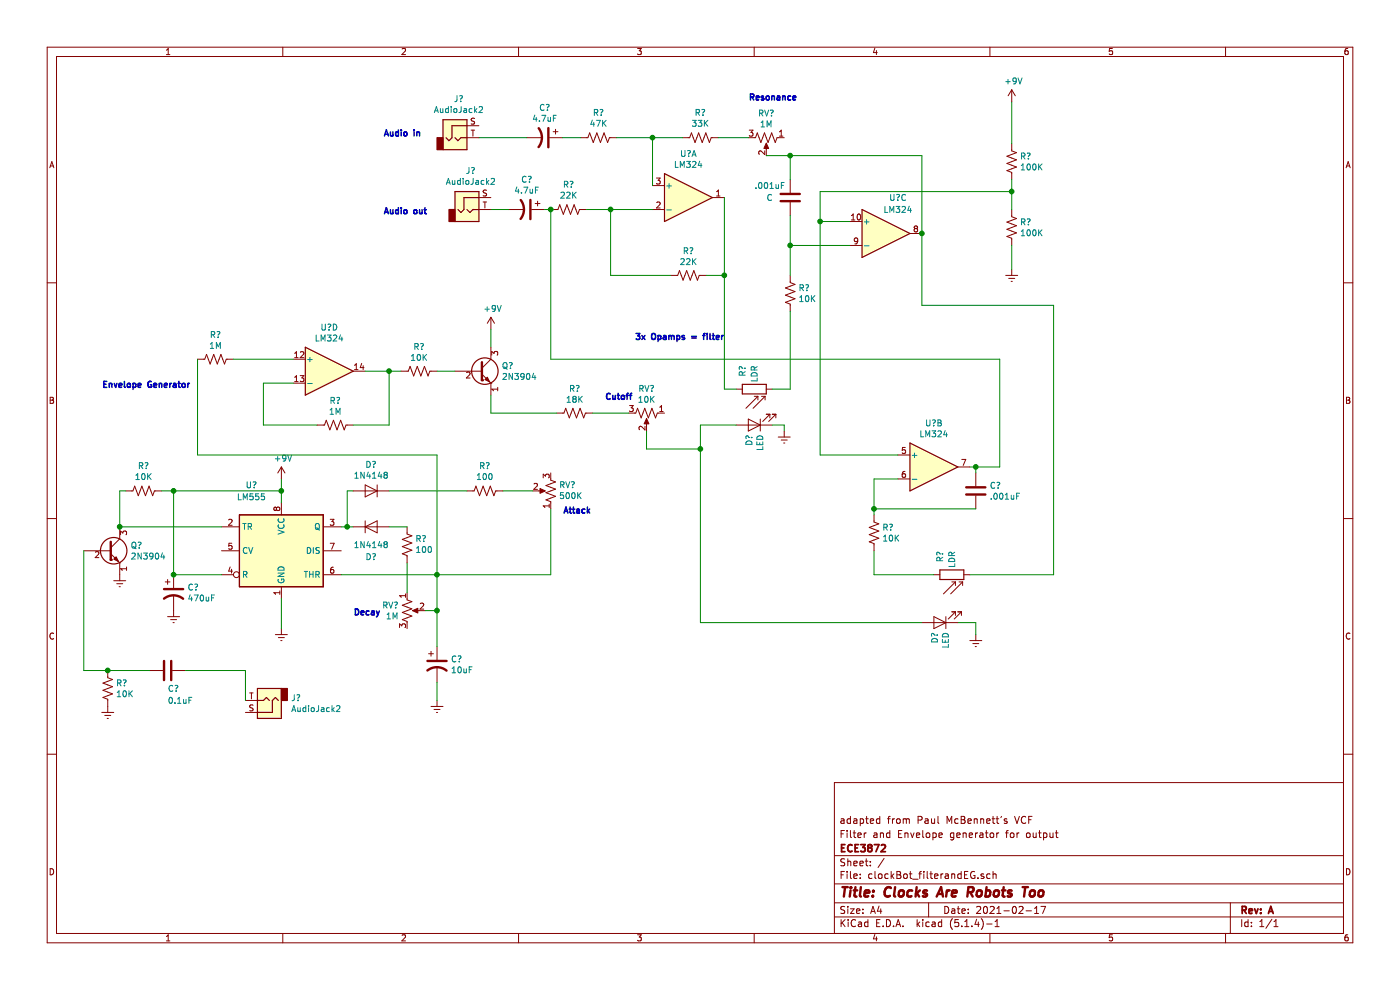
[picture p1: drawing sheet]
EESchema Schematic File Version 4
EELAYER 30 0
EELAYER END
$Descr A4 11693 8268
encoding utf-8
Sheet 1 1
Title "Clocks Are Robots Too"
Date "2021-02-17"
Rev "A"
Comp "ECE3872"
Comment1 "Filter and Envelope generator for output"
Comment2 "adapted from Paul McBennett's VCF"
Comment3 ""
Comment4 ""
$EndDescr
$Comp
L Amplifier_Operational:LM324 U?
U 1 1
P 5750 1650
F 0 "U?" H 5750 2017 50  0000 C CNN
F 1 "LM324" H 5750 1926 50  0000 C CNN
F 2 "" H 5700 1750 50  0001 C CNN
F 3 "http://www.ti.com/lit/ds/symlink/lm2902-n.pdf" H 5800 1850 50  0001 C CNN
	1    5750 1650
	1    0    0    -1  
$EndComp
$Comp
L Amplifier_Operational:LM324 U?
U 2 1
P 7800 3900
F 0 "U?" H 7800 4267 50  0000 C CNN
F 1 "LM324" H 7800 4176 50  0000 C CNN
F 2 "" H 7750 4000 50  0001 C CNN
F 3 "http://www.ti.com/lit/ds/symlink/lm2902-n.pdf" H 7850 4100 50  0001 C CNN
	2    7800 3900
	1    0    0    -1  
$EndComp
$Comp
L Amplifier_Operational:LM324 U?
U 3 1
P 7400 1950
F 0 "U?" H 7500 2250 50  0000 C CNN
F 1 "LM324" H 7500 2150 50  0000 C CNN
F 2 "" H 7350 2050 50  0001 C CNN
F 3 "http://www.ti.com/lit/ds/symlink/lm2902-n.pdf" H 7450 2150 50  0001 C CNN
	3    7400 1950
	1    0    0    -1  
$EndComp
$Comp
L Amplifier_Operational:LM324 U?
U 4 1
P 2750 3100
F 0 "U?" H 2750 3467 50  0000 C CNN
F 1 "LM324" H 2750 3376 50  0000 C CNN
F 2 "" H 2700 3200 50  0001 C CNN
F 3 "http://www.ti.com/lit/ds/symlink/lm2902-n.pdf" H 2800 3300 50  0001 C CNN
	4    2750 3100
	1    0    0    -1  
$EndComp
$Comp
L Connector:AudioJack2 J?
U 1 1
P 3900 1750
F 0 "J?" H 3932 2075 50  0000 C CNN
F 1 "AudioJack2" H 3932 1984 50  0000 C CNN
F 2 "" H 3900 1750 50  0001 C CNN
F 3 "~" H 3900 1750 50  0001 C CNN
	1    3900 1750
	1    0    0    -1  
$EndComp
Wire Wire Line
	4100 1750 4250 1750
Wire Wire Line
	4900 1750 5100 1750
$Comp
L Device:R_US R?
U 1 1
P 5750 2300
F 0 "R?" V 5545 2300 50  0000 C CNN
F 1 "22K" V 5636 2300 50  0000 C CNN
F 2 "" V 5790 2290 50  0001 C CNN
F 3 "~" H 5750 2300 50  0001 C CNN
	1    5750 2300
	0    1    1    0   
$EndComp
Wire Wire Line
	5600 2300 5100 2300
Wire Wire Line
	5100 2300 5100 1750
Connection ~ 5100 1750
Wire Wire Line
	5100 1750 5450 1750
Wire Wire Line
	5900 2300 6050 2300
Wire Wire Line
	6050 2300 6050 1650
$Comp
L Device:R_US R?
U 1 1
P 5000 1150
F 0 "R?" V 5205 1150 50  0000 C CNN
F 1 "47K" V 5114 1150 50  0000 C CNN
F 2 "" V 5040 1140 50  0001 C CNN
F 3 "~" H 5000 1150 50  0001 C CNN
	1    5000 1150
	0    -1   -1   0   
$EndComp
$Comp
L Device:R_US R?
U 1 1
P 4750 1750
F 0 "R?" V 4955 1750 50  0000 C CNN
F 1 "22K" V 4864 1750 50  0000 C CNN
F 2 "" V 4790 1740 50  0001 C CNN
F 3 "~" H 4750 1750 50  0001 C CNN
	1    4750 1750
	0    -1   -1   0   
$EndComp
Wire Wire Line
	4700 1150 4850 1150
Wire Wire Line
	5150 1150 5450 1150
Wire Wire Line
	5450 1150 5450 1550
$Comp
L Device:R_US R?
U 1 1
P 5850 1150
F 0 "R?" V 6055 1150 50  0000 C CNN
F 1 "33K" V 5964 1150 50  0000 C CNN
F 2 "" V 5890 1140 50  0001 C CNN
F 3 "~" H 5850 1150 50  0001 C CNN
	1    5850 1150
	0    -1   -1   0   
$EndComp
$Comp
L Device:R_POT_US RV?
U 1 1
P 6400 1150
F 0 "RV?" V 6195 1150 50  0000 C CNN
F 1 "1M" V 6286 1150 50  0000 C CNN
F 2 "" H 6400 1150 50  0001 C CNN
F 3 "~" H 6400 1150 50  0001 C CNN
	1    6400 1150
	0    1    1    0   
$EndComp
Wire Wire Line
	5450 1150 5700 1150
Connection ~ 5450 1150
Wire Wire Line
	6000 1150 6250 1150
Wire Wire Line
	6400 1300 6600 1300
$Comp
L Device:C .001uF
U 1 1
P 6600 1650
F 0 ".001uF" H 6300 1750 50  0000 L CNN
F 1 "C" H 6400 1650 50  0000 L CNN
F 2 "" H 6638 1500 50  0001 C CNN
F 3 "~" H 6600 1650 50  0001 C CNN
	1    6600 1650
	1    0    0    -1  
$EndComp
Wire Wire Line
	6600 1300 6600 1500
Connection ~ 6600 1300
Wire Wire Line
	6600 1300 7700 1300
Wire Wire Line
	7700 1300 7700 1950
Wire Wire Line
	6600 1800 6600 2050
Wire Wire Line
	6600 2050 7100 2050
Wire Wire Line
	6600 2300 6600 2050
Connection ~ 6600 2050
Wire Wire Line
	6850 1850 7100 1850
Connection ~ 6050 2300
Wire Wire Line
	6050 3250 6050 2300
Wire Wire Line
	6150 3250 6050 3250
Wire Wire Line
	6600 2600 6600 3250
Wire Wire Line
	6600 3250 6450 3250
$Comp
L Sensor_Optical:A1050 R?
U 1 1
P 6300 3250
F 0 "R?" H 6500 3350 50  0000 R CNN
F 1 "LDR" H 6500 3250 50  0000 R CNN
F 2 "OptoDevice:R_LDR_D6.4mm_P3.4mm_Vertical" V 6475 3250 50  0001 C CNN
F 3 "http://cdn-reichelt.de/documents/datenblatt/A500/A106012.pdf" H 6300 3200 50  0001 C CNN
	1    6300 3250
	0    -1   -1   0   
$EndComp
$Comp
L Device:LED D?
U 1 1
P 6300 3550
F 0 "D?" V 6339 3628 50  0000 L CNN
F 1 "LED" V 6248 3628 50  0000 L CNN
F 2 "" H 6300 3550 50  0001 C CNN
F 3 "~" H 6300 3550 50  0001 C CNN
	1    6300 3550
	-1   0    0    1   
$EndComp
$Comp
L Device:R_US R?
U 1 1
P 6600 2450
F 0 "R?" H 6668 2496 50  0000 L CNN
F 1 "10K" H 6668 2405 50  0000 L CNN
F 2 "" V 6640 2440 50  0001 C CNN
F 3 "~" H 6600 2450 50  0001 C CNN
	1    6600 2450
	1    0    0    -1  
$EndComp
$Comp
L Device:R_US R?
U 1 1
P 8450 1350
F 0 "R?" H 8518 1396 50  0000 L CNN
F 1 "100K" H 8518 1305 50  0000 L CNN
F 2 "" V 8490 1340 50  0001 C CNN
F 3 "~" H 8450 1350 50  0001 C CNN
	1    8450 1350
	1    0    0    -1  
$EndComp
$Comp
L Device:R_US R?
U 1 1
P 8450 1900
F 0 "R?" H 8518 1946 50  0000 L CNN
F 1 "100K" H 8518 1855 50  0000 L CNN
F 2 "" V 8490 1890 50  0001 C CNN
F 3 "~" H 8450 1900 50  0001 C CNN
	1    8450 1900
	1    0    0    -1  
$EndComp
$Comp
L power:+9V #PWR?
U 1 1
P 8450 850
F 0 "#PWR?" H 8450 700 50  0001 C CNN
F 1 "+9V" H 8465 1023 50  0000 C CNN
F 2 "" H 8450 850 50  0001 C CNN
F 3 "" H 8450 850 50  0001 C CNN
	1    8450 850 
	1    0    0    -1  
$EndComp
Wire Wire Line
	8450 850  8450 1200
$Comp
L power:Earth #PWR?
U 1 1
P 8450 2250
F 0 "#PWR?" H 8450 2000 50  0001 C CNN
F 1 "Earth" H 8450 2100 50  0001 C CNN
F 2 "" H 8450 2250 50  0001 C CNN
F 3 "~" H 8450 2250 50  0001 C CNN
	1    8450 2250
	1    0    0    -1  
$EndComp
Wire Wire Line
	8450 2250 8450 2050
Wire Wire Line
	8450 1750 8450 1600
Wire Wire Line
	8450 1600 6850 1600
Wire Wire Line
	6850 1600 6850 1850
Connection ~ 8450 1600
Wire Wire Line
	8450 1600 8450 1500
Connection ~ 6850 1850
$Comp
L Device:CP1 C?
U 1 1
P 4400 1750
F 0 "C?" V 4148 1750 50  0000 C CNN
F 1 "4.7uF" V 4239 1750 50  0000 C CNN
F 2 "" H 4400 1750 50  0001 C CNN
F 3 "~" H 4400 1750 50  0001 C CNN
	1    4400 1750
	0    1    1    0   
$EndComp
Wire Wire Line
	4550 1750 4600 1750
$Comp
L Device:CP1 C?
U 1 1
P 4550 1150
F 0 "C?" V 4298 1150 50  0000 C CNN
F 1 "4.7uF" V 4389 1150 50  0000 C CNN
F 2 "" H 4550 1150 50  0001 C CNN
F 3 "~" H 4550 1150 50  0001 C CNN
	1    4550 1150
	0    1    1    0   
$EndComp
$Comp
L Connector:AudioJack2 J?
U 1 1
P 3800 1150
F 0 "J?" H 3832 1475 50  0000 C CNN
F 1 "AudioJack2" H 3832 1384 50  0000 C CNN
F 2 "" H 3800 1150 50  0001 C CNN
F 3 "~" H 3800 1150 50  0001 C CNN
	1    3800 1150
	1    0    0    -1  
$EndComp
Wire Wire Line
	4000 1150 4400 1150
Wire Wire Line
	6850 3800 7500 3800
Wire Wire Line
	6850 1850 6850 3800
Wire Wire Line
	8100 3900 8150 3900
$Comp
L Device:C C?
U 1 1
P 8150 4100
F 0 "C?" H 8265 4146 50  0000 L CNN
F 1 ".001uF" H 8265 4055 50  0000 L CNN
F 2 "" H 8188 3950 50  0001 C CNN
F 3 "~" H 8150 4100 50  0001 C CNN
	1    8150 4100
	1    0    0    -1  
$EndComp
Wire Wire Line
	8150 3900 8150 3950
Connection ~ 8150 3900
Wire Wire Line
	8150 3900 8350 3900
Wire Wire Line
	8150 4250 7300 4250
Wire Wire Line
	7300 4250 7300 4000
Wire Wire Line
	7300 4000 7500 4000
Wire Wire Line
	8350 3900 8350 3000
Wire Wire Line
	8350 3000 4600 3000
Wire Wire Line
	4600 3000 4600 1750
Connection ~ 4600 1750
$Comp
L Device:R_US R?
U 1 1
P 7300 4450
F 0 "R?" H 7368 4496 50  0000 L CNN
F 1 "10K" H 7368 4405 50  0000 L CNN
F 2 "" V 7340 4440 50  0001 C CNN
F 3 "~" H 7300 4450 50  0001 C CNN
	1    7300 4450
	1    0    0    -1  
$EndComp
$Comp
L Sensor_Optical:A1050 R?
U 1 1
P 7950 4800
F 0 "R?" H 8150 4900 50  0000 R CNN
F 1 "LDR" H 8150 4800 50  0000 R CNN
F 2 "OptoDevice:R_LDR_D6.4mm_P3.4mm_Vertical" V 8125 4800 50  0001 C CNN
F 3 "http://cdn-reichelt.de/documents/datenblatt/A500/A106012.pdf" H 7950 4750 50  0001 C CNN
	1    7950 4800
	0    -1   -1   0   
$EndComp
Wire Wire Line
	7300 4300 7300 4250
Connection ~ 7300 4250
Wire Wire Line
	7300 4600 7300 4800
Wire Wire Line
	7300 4800 7800 4800
Wire Wire Line
	8100 4800 8800 4800
Wire Wire Line
	8800 4800 8800 2550
Wire Wire Line
	8800 2550 7700 2550
Wire Wire Line
	7700 2550 7700 1950
Connection ~ 7700 1950
$Comp
L Device:LED D?
U 1 1
P 7850 5200
F 0 "D?" V 7889 5278 50  0000 L CNN
F 1 "LED" V 7798 5278 50  0000 L CNN
F 2 "" H 7850 5200 50  0001 C CNN
F 3 "~" H 7850 5200 50  0001 C CNN
	1    7850 5200
	-1   0    0    1   
$EndComp
$Comp
L power:Earth #PWR?
U 1 1
P 8150 5300
F 0 "#PWR?" H 8150 5050 50  0001 C CNN
F 1 "Earth" H 8150 5150 50  0001 C CNN
F 2 "" H 8150 5300 50  0001 C CNN
F 3 "~" H 8150 5300 50  0001 C CNN
	1    8150 5300
	1    0    0    -1  
$EndComp
Wire Wire Line
	8000 5200 8150 5200
Wire Wire Line
	8150 5200 8150 5300
Wire Wire Line
	7700 5200 5850 5200
Wire Wire Line
	5850 5200 5850 3750
Wire Wire Line
	5850 3550 6150 3550
$Comp
L power:Earth #PWR?
U 1 1
P 6550 3600
F 0 "#PWR?" H 6550 3350 50  0001 C CNN
F 1 "Earth" H 6550 3450 50  0001 C CNN
F 2 "" H 6550 3600 50  0001 C CNN
F 3 "~" H 6550 3600 50  0001 C CNN
	1    6550 3600
	1    0    0    -1  
$EndComp
Wire Wire Line
	6450 3550 6550 3550
Wire Wire Line
	6550 3550 6550 3600
$Comp
L Device:R_POT_US RV?
U 1 1
P 5400 3450
F 0 "RV?" V 5195 3450 50  0000 C CNN
F 1 "10K" V 5286 3450 50  0000 C CNN
F 2 "" H 5400 3450 50  0001 C CNN
F 3 "~" H 5400 3450 50  0001 C CNN
	1    5400 3450
	0    1    1    0   
$EndComp
Wire Wire Line
	5850 3750 5400 3750
Wire Wire Line
	5400 3750 5400 3600
Connection ~ 5850 3750
Wire Wire Line
	5850 3750 5850 3550
$Comp
L Device:R_US R?
U 1 1
P 4800 3450
F 0 "R?" V 4595 3450 50  0000 C CNN
F 1 "18K" V 4686 3450 50  0000 C CNN
F 2 "" V 4840 3440 50  0001 C CNN
F 3 "~" H 4800 3450 50  0001 C CNN
	1    4800 3450
	0    1    1    0   
$EndComp
Wire Wire Line
	5250 3450 4950 3450
$Comp
L Transistor_BJT:2N3904 Q?
U 1 1
P 4000 3100
F 0 "Q?" H 4190 3146 50  0000 L CNN
F 1 "2N3904" H 4190 3055 50  0000 L CNN
F 2 "Package_TO_SOT_THT:TO-92_Inline" H 4200 3025 50  0001 L CIN
F 3 "https://www.fairchildsemi.com/datasheets/2N/2N3904.pdf" H 4000 3100 50  0001 L CNN
	1    4000 3100
	1    0    0    -1  
$EndComp
Wire Wire Line
	4650 3450 4100 3450
Wire Wire Line
	4100 3450 4100 3300
$Comp
L power:+9V #PWR?
U 1 1
P 4100 2750
F 0 "#PWR?" H 4100 2600 50  0001 C CNN
F 1 "+9V" H 4115 2923 50  0000 C CNN
F 2 "" H 4100 2750 50  0001 C CNN
F 3 "" H 4100 2750 50  0001 C CNN
	1    4100 2750
	1    0    0    -1  
$EndComp
Wire Wire Line
	4100 2900 4100 2750
$Comp
L Device:R_US R?
U 1 1
P 3500 3100
F 0 "R?" V 3295 3100 50  0000 C CNN
F 1 "10K" V 3386 3100 50  0000 C CNN
F 2 "" V 3540 3090 50  0001 C CNN
F 3 "~" H 3500 3100 50  0001 C CNN
	1    3500 3100
	0    1    1    0   
$EndComp
Wire Wire Line
	3650 3100 3800 3100
Wire Wire Line
	3050 3100 3250 3100
$Comp
L Device:R_US R?
U 1 1
P 2800 3550
F 0 "R?" V 2595 3550 50  0000 C CNN
F 1 "1M" V 2686 3550 50  0000 C CNN
F 2 "" V 2840 3540 50  0001 C CNN
F 3 "~" H 2800 3550 50  0001 C CNN
	1    2800 3550
	0    1    1    0   
$EndComp
Wire Wire Line
	3250 3100 3250 3550
Wire Wire Line
	3250 3550 2950 3550
Connection ~ 3250 3100
Wire Wire Line
	3250 3100 3350 3100
Wire Wire Line
	2650 3550 2200 3550
Wire Wire Line
	2200 3550 2200 3200
Wire Wire Line
	2200 3200 2450 3200
$Comp
L Device:R_US R?
U 1 1
P 1800 3000
F 0 "R?" V 1595 3000 50  0000 C CNN
F 1 "1M" V 1686 3000 50  0000 C CNN
F 2 "" V 1840 2990 50  0001 C CNN
F 3 "~" H 1800 3000 50  0001 C CNN
	1    1800 3000
	0    1    1    0   
$EndComp
Wire Wire Line
	1950 3000 2450 3000
$Comp
L Timer:LM555 U?
U 1 1
P 2350 4600
F 0 "U?" H 2100 5150 50  0000 C CNN
F 1 "LM555" H 2100 5050 50  0000 C CNN
F 2 "" H 2350 4600 50  0001 C CNN
F 3 "http://www.ti.com/lit/ds/symlink/lm555.pdf" H 2350 4600 50  0001 C CNN
	1    2350 4600
	1    0    0    -1  
$EndComp
$Comp
L power:+9V #PWR?
U 1 1
P 2350 4000
F 0 "#PWR?" H 2350 3850 50  0001 C CNN
F 1 "+9V" H 2365 4173 50  0000 C CNN
F 2 "" H 2350 4000 50  0001 C CNN
F 3 "" H 2350 4000 50  0001 C CNN
	1    2350 4000
	1    0    0    -1  
$EndComp
Wire Wire Line
	2350 4000 2350 4100
$Comp
L power:Earth #PWR?
U 1 1
P 2350 5250
F 0 "#PWR?" H 2350 5000 50  0001 C CNN
F 1 "Earth" H 2350 5100 50  0001 C CNN
F 2 "" H 2350 5250 50  0001 C CNN
F 3 "~" H 2350 5250 50  0001 C CNN
	1    2350 5250
	1    0    0    -1  
$EndComp
Wire Wire Line
	2350 5000 2350 5250
Wire Wire Line
	1650 3000 1650 3800
Wire Wire Line
	1650 3800 3650 3800
Wire Wire Line
	3650 3800 3650 4800
Wire Wire Line
	3650 4800 2850 4800
$Comp
L Device:R_POT_US RV?
U 1 1
P 3400 5100
F 0 "RV?" H 3332 5146 50  0000 R CNN
F 1 "1M" H 3332 5055 50  0000 R CNN
F 2 "" H 3400 5100 50  0001 C CNN
F 3 "~" H 3400 5100 50  0001 C CNN
	1    3400 5100
	1    0    0    -1  
$EndComp
Wire Wire Line
	3650 4800 3650 5100
Wire Wire Line
	3650 5100 3550 5100
Connection ~ 3650 4800
$Comp
L Device:CP1 C?
U 1 1
P 3650 5550
F 0 "C?" H 3765 5596 50  0000 L CNN
F 1 "10uF" H 3765 5505 50  0000 L CNN
F 2 "" H 3650 5550 50  0001 C CNN
F 3 "~" H 3650 5550 50  0001 C CNN
	1    3650 5550
	1    0    0    -1  
$EndComp
Wire Wire Line
	3650 5100 3650 5400
Connection ~ 3650 5100
$Comp
L power:Earth #PWR?
U 1 1
P 3650 5850
F 0 "#PWR?" H 3650 5600 50  0001 C CNN
F 1 "Earth" H 3650 5700 50  0001 C CNN
F 2 "" H 3650 5850 50  0001 C CNN
F 3 "~" H 3650 5850 50  0001 C CNN
	1    3650 5850
	1    0    0    -1  
$EndComp
Wire Wire Line
	3650 5700 3650 5850
$Comp
L Device:R_US R?
U 1 1
P 3400 4550
F 0 "R?" H 3332 4504 50  0000 R CNN
F 1 "100" H 3332 4595 50  0000 R CNN
F 2 "" V 3440 4540 50  0001 C CNN
F 3 "~" H 3400 4550 50  0001 C CNN
	1    3400 4550
	-1   0    0    1   
$EndComp
$Comp
L Diode:1N4148 D?
U 1 1
P 3100 4400
F 0 "D?" H 3100 4150 50  0000 C CNN
F 1 "1N4148" H 3100 4250 50  0000 C CNN
F 2 "Diode_THT:D_DO-35_SOD27_P7.62mm_Horizontal" H 3100 4225 50  0001 C CNN
F 3 "https://assets.nexperia.com/documents/data-sheet/1N4148_1N4448.pdf" H 3100 4400 50  0001 C CNN
	1    3100 4400
	1    0    0    -1  
$EndComp
Wire Wire Line
	2850 4400 2900 4400
Wire Wire Line
	3250 4400 3400 4400
Wire Wire Line
	3400 4950 3400 4700
Wire Wire Line
	1850 4800 1450 4800
Wire Wire Line
	1450 4800 1450 4100
Wire Wire Line
	1450 4100 2350 4100
Connection ~ 2350 4100
Wire Wire Line
	2350 4100 2350 4200
$Comp
L Diode:1N4148 D?
U 1 1
P 3100 4100
F 0 "D?" H 3100 3884 50  0000 C CNN
F 1 "1N4148" H 3100 3975 50  0000 C CNN
F 2 "Diode_THT:D_DO-35_SOD27_P7.62mm_Horizontal" H 3100 3925 50  0001 C CNN
F 3 "https://assets.nexperia.com/documents/data-sheet/1N4148_1N4448.pdf" H 3100 4100 50  0001 C CNN
	1    3100 4100
	-1   0    0    1   
$EndComp
Wire Wire Line
	2900 4400 2900 4100
Wire Wire Line
	2900 4100 2950 4100
Connection ~ 2900 4400
Wire Wire Line
	2900 4400 2950 4400
$Comp
L Device:R_US R?
U 1 1
P 4050 4100
F 0 "R?" V 4255 4100 50  0000 C CNN
F 1 "100" V 4164 4100 50  0000 C CNN
F 2 "" V 4090 4090 50  0001 C CNN
F 3 "~" H 4050 4100 50  0001 C CNN
	1    4050 4100
	0    -1   -1   0   
$EndComp
$Comp
L Device:R_POT_US RV?
U 1 1
P 4600 4100
F 0 "RV?" H 4532 4054 50  0000 R CNN
F 1 "500K" H 4532 4145 50  0000 R CNN
F 2 "" H 4600 4100 50  0001 C CNN
F 3 "~" H 4600 4100 50  0001 C CNN
	1    4600 4100
	-1   0    0    1   
$EndComp
Wire Wire Line
	3250 4100 3900 4100
Wire Wire Line
	4200 4100 4450 4100
Wire Wire Line
	4600 4250 4600 4800
Wire Wire Line
	4600 4800 3650 4800
$Comp
L Device:CP1 C?
U 1 1
P 1450 4950
F 0 "C?" H 1565 4996 50  0000 L CNN
F 1 "470uF" H 1565 4905 50  0000 L CNN
F 2 "" H 1450 4950 50  0001 C CNN
F 3 "~" H 1450 4950 50  0001 C CNN
	1    1450 4950
	1    0    0    -1  
$EndComp
Connection ~ 1450 4800
$Comp
L power:Earth #PWR?
U 1 1
P 1450 5100
F 0 "#PWR?" H 1450 4850 50  0001 C CNN
F 1 "Earth" H 1450 4950 50  0001 C CNN
F 2 "" H 1450 5100 50  0001 C CNN
F 3 "~" H 1450 5100 50  0001 C CNN
	1    1450 5100
	1    0    0    -1  
$EndComp
$Comp
L Transistor_BJT:2N3904 Q?
U 1 1
P 900 4600
F 0 "Q?" H 1090 4646 50  0000 L CNN
F 1 "2N3904" H 1090 4555 50  0000 L CNN
F 2 "Package_TO_SOT_THT:TO-92_Inline" H 1100 4525 50  0001 L CIN
F 3 "https://www.fairchildsemi.com/datasheets/2N/2N3904.pdf" H 900 4600 50  0001 L CNN
	1    900  4600
	1    0    0    -1  
$EndComp
$Comp
L Device:R_US R?
U 1 1
P 1200 4100
F 0 "R?" V 1405 4100 50  0000 C CNN
F 1 "10K" V 1314 4100 50  0000 C CNN
F 2 "" V 1240 4090 50  0001 C CNN
F 3 "~" H 1200 4100 50  0001 C CNN
	1    1200 4100
	0    -1   -1   0   
$EndComp
Wire Wire Line
	1350 4100 1450 4100
Connection ~ 1450 4100
Wire Wire Line
	1050 4100 1000 4100
Wire Wire Line
	1850 4400 1000 4400
Wire Wire Line
	1000 4100 1000 4400
Connection ~ 1000 4400
$Comp
L power:Earth #PWR?
U 1 1
P 1000 4800
F 0 "#PWR?" H 1000 4550 50  0001 C CNN
F 1 "Earth" H 1000 4650 50  0001 C CNN
F 2 "" H 1000 4800 50  0001 C CNN
F 3 "~" H 1000 4800 50  0001 C CNN
	1    1000 4800
	1    0    0    -1  
$EndComp
$Comp
L Device:R_US R?
U 1 1
P 900 5750
F 0 "R?" H 968 5796 50  0000 L CNN
F 1 "10K" H 968 5705 50  0000 L CNN
F 2 "" V 940 5740 50  0001 C CNN
F 3 "~" H 900 5750 50  0001 C CNN
	1    900  5750
	1    0    0    -1  
$EndComp
Wire Wire Line
	700  4600 700  5600
Wire Wire Line
	700  5600 900  5600
$Comp
L power:Earth #PWR?
U 1 1
P 900 5900
F 0 "#PWR?" H 900 5650 50  0001 C CNN
F 1 "Earth" H 900 5750 50  0001 C CNN
F 2 "" H 900 5900 50  0001 C CNN
F 3 "~" H 900 5900 50  0001 C CNN
	1    900  5900
	1    0    0    -1  
$EndComp
$Comp
L Device:C C?
U 1 1
P 1400 5600
F 0 "C?" V 1550 5600 50  0000 L CNN
F 1 "0.1uF" V 1650 5600 50  0000 L CNN
F 2 "" H 1438 5450 50  0001 C CNN
F 3 "~" H 1400 5600 50  0001 C CNN
	1    1400 5600
	0    1    1    0   
$EndComp
Wire Wire Line
	900  5600 1250 5600
Connection ~ 900  5600
$Comp
L Connector:AudioJack2 J?
U 1 1
P 2250 5850
F 0 "J?" H 2070 5833 50  0000 R CNN
F 1 "AudioJack2" H 2070 5924 50  0000 R CNN
F 2 "" H 2250 5850 50  0001 C CNN
F 3 "~" H 2250 5850 50  0001 C CNN
	1    2250 5850
	-1   0    0    1   
$EndComp
Wire Wire Line
	1550 5600 2050 5600
Wire Wire Line
	2050 5600 2050 5850
Text Notes 3200 1150 0    50   ~ 10
Audio in
Text Notes 3200 1800 0    50   ~ 10
Audio out
Text Notes 5300 2850 0    50   ~ 10
3x Opamps = filter
Text Notes 850  3250 0    50   ~ 10
Envelope Generator
Text Notes 6250 850  0    50   ~ 10
Resonance
Text Notes 5050 3350 0    50   ~ 10
Cutoff
Text Notes 4700 4300 0    50   ~ 10
Attack
Text Notes 2950 5150 0    50   ~ 10
Decay
$EndSCHEMATC
